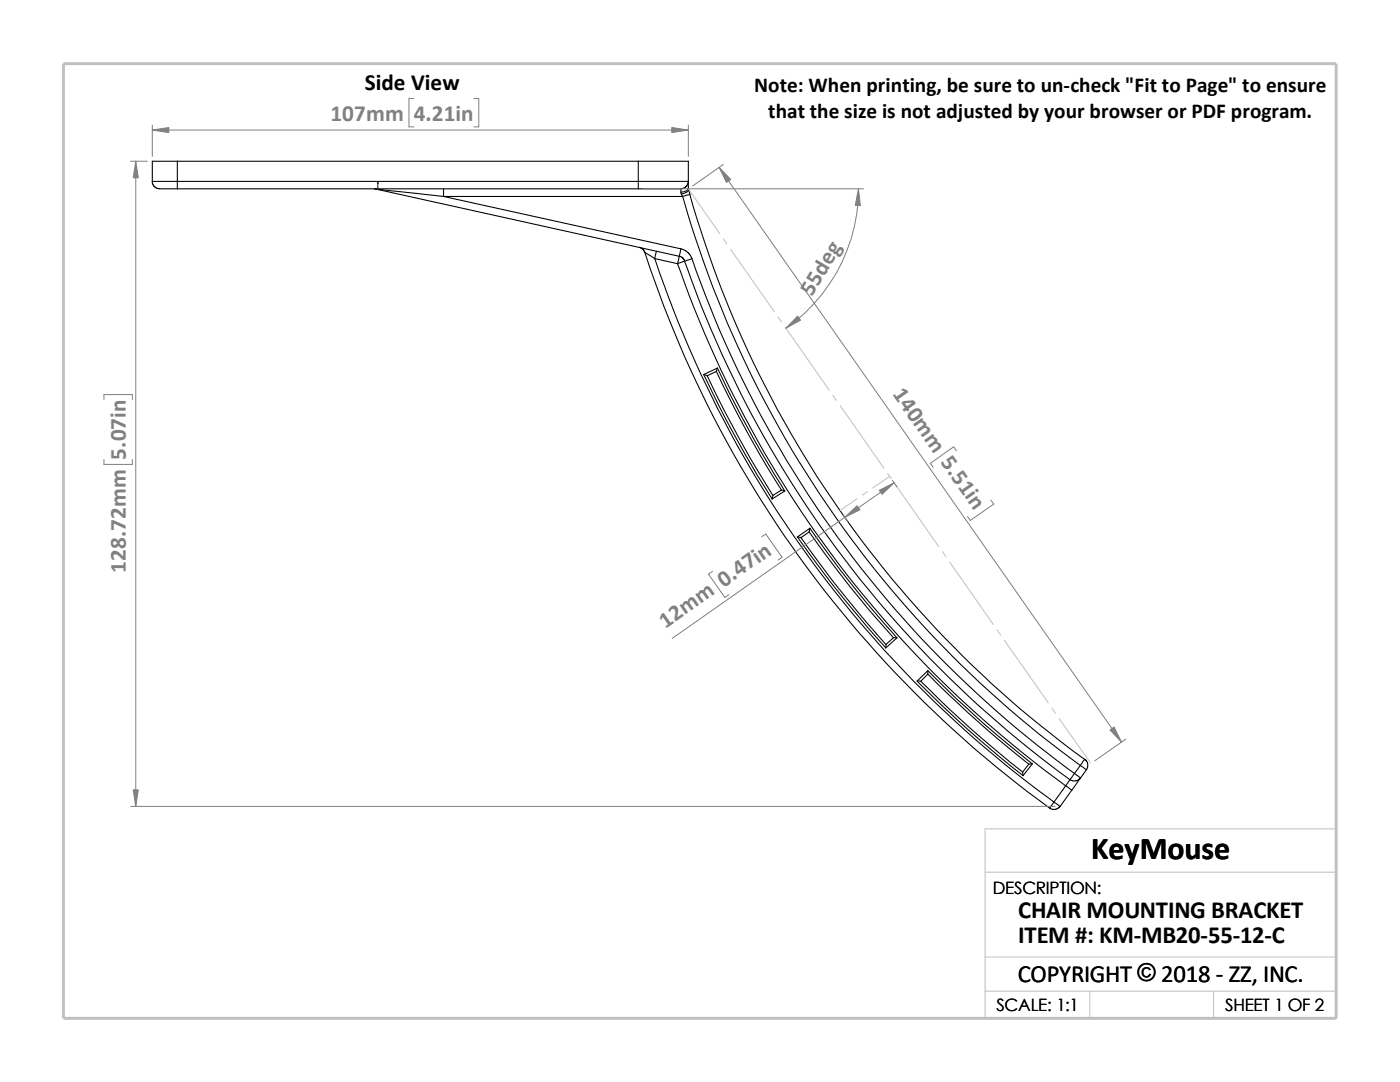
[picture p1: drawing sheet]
<svg xmlns="http://www.w3.org/2000/svg" width="279mm" height="216mm" viewBox="0 0 279 216" stroke-linecap="round" stroke-linejoin="round" font-family="sans-serif">
<g fill="none" stroke="#c0c0c0" stroke-width=".2">
<path d="M137.4 37.7l6.2 8.9M144.4 47.7l.7 1M145.8 49.7l8.8 12.5M155.3 63.2l.7 1.1M156.8 65.4l8.7 12.5M166.2 78.9l.7 1M167.7 80.9l8.7 12.5M171 99.5l-3.4 2.4M173.1 98.1l-1 .7M177.1 94.5l.8 1M177.5 95l-3.3 2.4M178.6 96.6l8.7 12.5"/>
<path d="M188.1 110.1l.7 1M189.5 112.1l8.7 12.5M199 125.7l.7 1M200.4 127.8l8.8 12.5M209.9 141.3l.8 1M211.4 143.4l6.3 8.9M196.6 174h70.1M196.6 197.8h70.1M196.6 191h70.1M217.5 197.8v5.4M242.2 197.8v5.4M26.8 203.2h239.9v-37.8h-70.1v37.8"/>
</g>
<path d="M12.7 12.7h254v190.5h-254z" fill="none" stroke="#c0c0c0" stroke-width=".59"/>
<g fill="none" stroke="#000" stroke-width=".21">
<path d="M30.4 36.2h5M30.4 36.2v.3l.3 .6 .8 .5 3.9 .1M35.4 36.2v1.5M35.4 32.2h-5v4M35.4 36.2h92M35.4 32.2v4M35.4 32.2h92M35.4 37.7h92M74.6 37.7h.4M75 37.7l60.6 13.4M75 37.7l13.5 1.5M88.5 39.2l47.4 10.5-.3 1.4"/>
<path d="M88.5 39.2h47.7M88.5 37.7v1.5M127.4 37.7h8.5v.7M127.4 32.2v4M127.4 36.2v1.5M127.4 36.2h10M127.4 32.2h10v4M135.9 38.4l.1 .3M136 38.7l.2 .5M136.2 39.2a212 212 0 0 0 79.4 113.5M137.4 37.5l.1 .4M137.4 36.2l-.2 .7-.4 .4-.6 .3h-.3"/>
<path d="M137.4 37.5a1.3 1.3 0 0 1-1.5 .9M137.4 36.2v1.3M137.5 37.9a1.88 1.88 0 0 1-1.5 .8M137.5 37.9l.2 .9M137.7 38.8a210 210 0 0 0 78.8 112.7M137.7 38.8l-1.5 .4M127.6 49.4l.6 .2 .5 .8 2 1.2M128.7 50.3a221.7 221.7 0 0 0 80.8 110.9M130.7 51.6a220.8 220.8 0 0 0 79.6 108.4M130.7 51.6l4.6 1M131 50.1l-.3 1.5M135.2 52.6a217.1 217.1 0 0 0 77.5 104.2"/>
<path d="M135.6 51.1l.6 .3 .5 .7M135.6 51.1l-.3 1.5M135.8 49.7l1.4 .5 .5 .6 .4 .8M136.6 52.1a215.3 215.3 0 0 0 76.9 103.5M136.7 52.1l-1.4 .5M138.1 51.6l-1.4 .5M138.1 51.6a213.7 213.7 0 0 0 76.3 102.7M140.4 74.7a223.9 223.9 0 0 0 13.7 24.9M141.1 75a226 226 0 0 0 13.1 23.8M143 74.1a212.5 212.5 0 0 0 13 23.7M143.2 73.4l-2.7 1.3 .6 .3M143.2 73.4l-.2 .7-1.9 .9"/>
<path d="M143.2 73.4a232.3 232.3 0 0 0 13.4 24.6M156 97.8l.6 .2M156 97.8l-1.7 1-.2 .8M156.6 98l-2.5 1.6M159.1 107.1a215 215 0 0 0 17.7 22.2M159.9 107.3a218.6 218.6 0 0 0 16.9 21.3M161.5 106.1a223.6 223.6 0 0 0 16.8 21.2M161.6 105.4l-2.5 1.7 .8 .2M161.6 105.4l-.1 .7-1.6 1.2M161.6 105.4a221.6 221.6 0 0 0 17.4 21.9M178.3 127.3h.7l-2.2 2M178.3 127.3l-1.5 1.3v.7"/>
<path d="M183 135.9a217.4 217.4 0 0 0 21.2 18.9M183.8 135.9a217.3 217.3 0 0 0 20.2 18.2M185.1 134.5a223.7 223.7 0 0 0 20.2 18M185.2 133.8a213.1 213.1 0 0 0 20.8 18.6M185.2 133.8v.7l-1.4 1.4M185.2 133.8l-2.2 2.1h.8M205.3 152.5l.7-.1-1.8 2.4M205.3 152.5l-1.2 1.6 .1 .7M212.7 156.8l1.2 .8M212.7 156.8l-2.3 3.2M213.5 155.6l-.8 1.2M213.9 157.6l-2.3 3.3"/>
<path d="M214.4 154.3l-.9 1.3M214.4 154.3l1.2 .9M215.6 152.7l-1.2 1.6M215.6 152.7l.9-1.2 .6 .9v.6l-.3 .6M215.6 152.7l1.2 .9M215.6 155.2l-.9 .6h-.6l-.6-.2M215.6 155.2l-1.7 2.4M216.8 153.6l-1.2 1.6M210.4 160l1.2 .9M210.4 160l-.9 1.2M211.6 160.9l-.9 .6h-.7l-.5-.3"/>
</g>
<path d="M75.4 36.3l.1 .4h-.2z" fill="#00f" stroke="#00f" stroke-width=".2"/>
<path d="M75.3 37.7h.3M75.3 37.5l.3 .3M75.4 37.7h.1M75.4 36.3v1.5M75.5 37.5l-.3 .3" fill="none" stroke="#00f" stroke-width=".2"/>
<g fill="none" stroke="#808080" stroke-width=".2">
<path d="M82.6 19.6h-1v5.7h1M94.6 19.6h.9v5.7h-.9M26.1 32.2h3.3M27.1 32.2v128.7M30.4 26h107M30.4 25v6.2M128.4 37.7h43.9M137.4 25v6.2M143.5 33.4l80.3 114.7M144.4 32.8l-6.2 4.3M171.3 37.7a33.8 33.8 0 0 1-14.5 27.8M20.7 79.7v-1h5.7v1"/>
<path d="M20.7 91.7v1h5.7v-1M178.1 95.8l.9 1.4M178.4 96.4l-44.2 31M190.9 90l-.6-.8-4.6 3.3 .5 .7M197.7 99.8l.6 .8-4.7 3.2-.5-.8M142.2 114l-.8 .6 3.3 4.6 .8-.5M152 107.1l.8-.5 3.3 4.6-.8 .6M168.3 102.7l.9 1.4M224.7 147.5l-6.2 4.3M26.1 160.9h184.5"/>
</g>
<g fill="#808080" stroke="#808080" stroke-width=".2">
<path d="M143.5 33.4l2.3 2.4-.8 .6z"/>
<path d="M221.5 145.7l.8-.6 1.5 3z"/>
<path d="M175.5 97.8l2.9-1.4-2.4 2.2z"/>
<path d="M168.6 103.2l2.4-2.3 .6 .8z"/>
<path d="M159.2 63.1l.6 .8-3 1.6z"/>
<path d="M171.3 37.7l.4 3.3h-1z"/>
<path d="M30.4 26l3.3-.6v1.1z"/>
<path d="M134.1 25.4l3.3 .6-3.3 .5z"/>
<path d="M27.1 32.2l.5 3.3h-1z"/>
<path d="M26.6 157.6h1l-.5 3.3z"/>
</g>
<text font-size="6.4" x="217.8" y="171.4">KeyMouse</text>
<g font-size="4.9">
<text x="203.2" y="183.2">CHAIR MOUNTING BRACKET</text>
<text x="203.2" y="188.1">ITEM #: KM-MB20-55-12-C</text>
<text x="203.1" y="195.9">COPYRIGHT © 2018 - ZZ, INC.</text>
<text x="227" y="195.8">©</text>
</g>
<text font-size="4.6" x="72.8" y="18">Side View</text>
<g font-size="4.6" fill="#808080">
<text x="66" y="24.1">107mm</text>
<text x="82.6" y="24.1">4.21in</text>
<text x="162" y="59.3" transform="rotate(-59 162 59.3)">55deg</text>
<text x="178.1" y="78.7" transform="rotate(55 178.1 78.7)">140mm 5.51in</text>
<text x="25.1" y="91.7" transform="rotate(-90 25.1 91.7)">5.07in</text>
<text x="25.1" y="114.3" transform="rotate(-90 25.1 114.3)">128.72mm</text>
<text x="132.8" y="125.4" transform="rotate(-35 132.8 125.4)">12mm 0.47in</text>
</g>
<g font-size="4.2">
<text x="150.5" y="18.4">Note: When printing, be sure to un-check &quot;Fit to Page&quot; to ensure</text>
<text x="153.3" y="23.6">that the size is not adjusted by your browser or PDF program.</text>
</g>
<g font-size="3.4">
<text x="198.2" y="178.5">DESCRIPTION:</text>
<text x="198.8" y="201.7">SCALE: 1:1</text>
<text x="244.5" y="201.7">SHEET 1 OF 2</text>
</g>
</svg>
